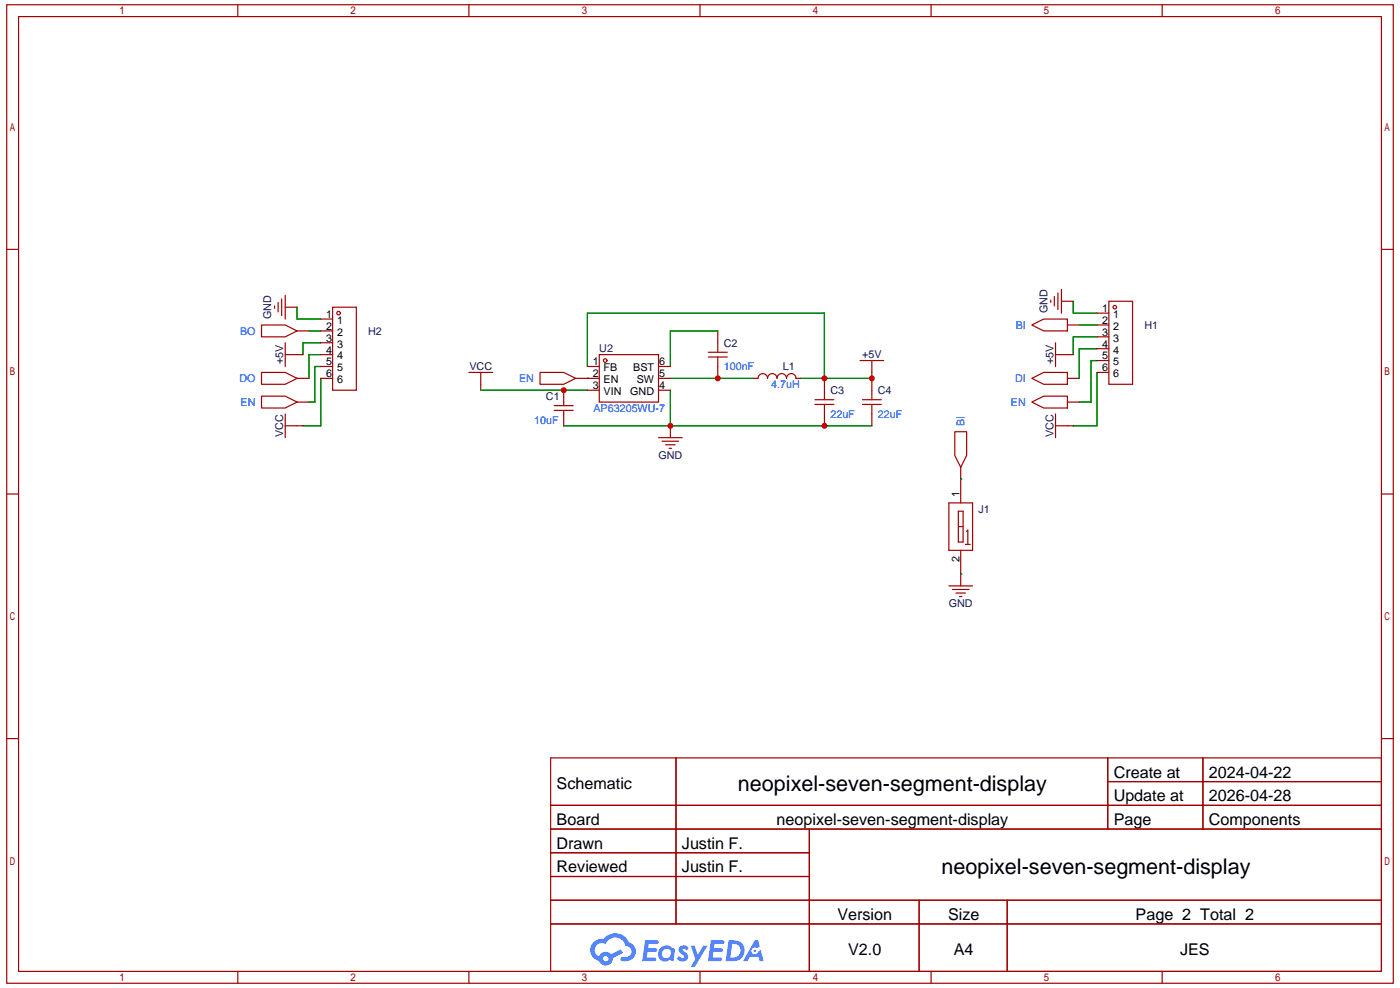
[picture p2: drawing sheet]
<svg xmlns="http://www.w3.org/2000/svg" width="297mm" height="210mm" viewBox="0 0 297 210" stroke-linecap="round" stroke-linejoin="round" font-family="sans-serif">
<g fill="none" stroke="#a10000" stroke-width=".25">
<path d="M1.4 1h294.4v207.5h-294.4zM3.9 3.5h289.3v202.5h-289.3zM50.5 1v2.5M99.5 1v2.5M148.6 1v2.5M197.6 1v2.5M246.7 1v2.5M1.4 52.9h2.5M293.2 52.9h2.6M1.4 104.8h2.5M293.2 104.8h2.6M1.4 156.7h2.5"/>
<path d="M293.2 156.7h2.6M116.9 160.7h176.3v45.3h-176.3zM116.9 170.8h176.3M116.9 175.8h176.3M143.5 160.7v35.3M171.8 175.8v30.2M235.1 160.7v15.1M235.1 165.8h58.1M255.4 160.7v15.1M116.9 180.9h54.9M116.9 190.9h176.3M116.9 185.9h54.9"/>
<path d="M116.9 196h176.3M195.1 190.9v15.1M213.8 190.9v15.1M50.5 206v2.5M99.5 206v2.5M148.6 206v2.5M197.6 206v2.5M246.7 206v2.5"/>
</g>
<g fill="#5487ff">
<path d="M144.4 200.8a1.29 1.29 0 0 1 1.8 .2l-.4 .7a.54 .54 0 0 0-.9-.3l.1 .2a1.27 1.27 0 0 1 .8 2 1.52 1.52 0 0 1-2.2-.3l.5-.6 .8 .5a.31 .31 0 0 0 .4-.3 .31 .31 0 0 0-.3-.3 1.11 1.11 0 0 1-.6-1.8z"/>
<path d="M146.6 200.6h.8l.7 1.9 1.2-1.9h.9l-2.7 4.5h-.9l1-1.7z"/>
<path d="M136.9 199.4h1.7a1.29 1.29 0 0 1 1.2 .2 .39 .39 0 0 1-.4 .6h-1.7l-.1 .9h1.6a.39 .39 0 0 1 .3 .5 .39 .39 0 0 1-.4 .3h-1.6l-.2 1.2h1.3a.45 .45 0 0 1 .5 .1 .45 .45 0 0 1 .2 .5l-.4 .2h-2.6z"/>
<path d="M150.9 199.4h1.6a1.31 1.31 0 0 1 1.3 .2 .39 .39 0 0 1-.4 .6h-1.7l-.2 .9h1.7a.39 .39 0 0 1 .3 .5 .39 .39 0 0 1-.4 .3h-1.7l-.1 1.2h1.3a.45 .45 0 0 1 .5 .1 .45 .45 0 0 1 .1 .5l-.3 .2h-2.6z"/>
<path d="M160.2 199.4h.7l.4 1.4-.6 .3a.75 .75 0 0 0-1.1 .3 .75 .75 0 0 0 .4 1 .75 .75 0 0 0 1-.6l.5-.3 .6 2.4h-.8l-.3-1h-1.8l-.5 1h-1z"/>
<path d="M154.7 199.4l-.7 4.5h1.5a2.25 2.25 0 0 0 2.6-2.3 2.25 2.25 0 0 0-2.7-2.2zM155.4 200.2a1.49 1.49 0 0 1 1.8 1.5 1.49 1.49 0 0 1-1.9 1.4h-.3z"/>
<path d="M140.1 201.2a1.57 1.57 0 0 0-.1 2.2 1.57 1.57 0 0 0 2.2 .1l.8 .4 .3-2.5-.2-.3h-.4a1.58 1.58 0 0 0-2.6 .1zM140.8 201.6a.97 .97 0 0 1 1.6 .4 .97 .97 0 0 1-1 1.2 .93 .93 0 0 1-.9-.6 .93 .93 0 0 1 .3-1z"/>
<path d="M126 199.8a2.34 2.34 0 0 0 1.1 4 1.53 1.53 0 0 0 1.8 1 1.53 1.53 0 0 0 1.2-1.6l2.1-1.1-.4-.8-2.1 1.1a1.56 1.56 0 0 0-2.6 .4 1.48 1.48 0 0 1-.7-2 1.48 1.48 0 0 1 2.2-.5 2.21 2.21 0 0 1 2.2-1.4 2.21 2.21 0 0 1 2 1.8 1.15 1.15 0 0 1 1.2 1 1.15 1.15 0 0 1-1 1.3h-.7a.46 .46 0 0 0-.6 .3 .46 .46 0 0 0 .4 .6 2.15 2.15 0 0 0 2.5-1 2.15 2.15 0 0 0-.3-2.6l-.8-.4a3.2 3.2 0 0 0-5.4-.8l-1.1 .1zM128 203.3a.6 .6 0 0 1 1.2 0 .6 .6 0 0 1-1.2 0z"/>
<circle cx="160.2" cy="201.7" r=".28"/>
</g>
<g fill="none" stroke="#a10000" stroke-width=".25">
<path d="M55.5 68.9h5l2.6 1.3-2.6 1.2h-5zM55.5 79h5l2.6 1.2-2.6 1.3h-5zM58.3 64.9v.5M59 64.1v2.1M59.8 63.4v3.5M60.5 75.2h3.8M60.5 62.6v5.1M60.5 72.7v5M60.5 65.2h2.6M63.1 70.2h2.5M68.1 75.2h2.5M68.1 70.2h2.5"/>
<path d="M68.1 67.7h2.5M68.1 72.7h2.5M68.1 77.7h2.5M70.6 65.2h5v17.6h-5zM99.5 79h5.1M102.1 79v3.8M114.6 79h5.1l2.5 1.2-2.5 1.3h-5.1zM124.7 77.7h2.5M127.2 75.2h12.6v10.1h-12.6zM139.8 77.7h2.5M150.4 74.7h4M150.4 75.7h4"/>
<path d="M152.4 70.2v4.5M152.4 75.7v4.5M182.6 76.5h5M185.1 76.5v8.3M219 68.9l2.5-1.2h5.1v2.5h-5.1zM223.1 63.6v.5M223.8 62.9v2M224.1 72.7v5M224.1 75.2h3.7M224.6 62.1v3.6M225.3 63.9h2.5M225.3 61.4v5"/>
<path d="M226.6 68.9h2.5M232.9 79h2.5M232.9 76.5h2.5M232.9 68.9h2.5M232.9 66.4h2.5M232.9 71.4h2.5M232.9 74h2.5M235.4 63.9h5v17.6h-5zM55.5 84h5l2.6 1.3-2.6 1.2h-5zM60.5 90.3h3.8M60.5 87.8v5M63.1 80.2h2.5"/>
<path d="M63.1 85.3h2.5M68.1 80.2h2.5M117.6 86h4.1M117.6 87h4.1M119.7 82.8v3.2M119.7 87v3.3M122.2 80.2h5M124.7 82.8h2.5M139.8 92.8h5M139.8 80.2h2.5M139.8 82.8h2.5M140.5 93.6h3.6"/>
<path d="M141.3 94.3h2M142 95.1h.6M142.3 90.3v2.5M159.9 80.2h1a1.01 1.01 0 0 1 1-1 1.01 1.01 0 0 1 1 1.1 1.01 1.01 0 0 1 1-1.1 1.01 1.01 0 0 1 1 1.1 1.01 1.01 0 0 1 1-1.1 1.01 1.01 0 0 1 1.1 1.1 1.01 1.01 0 0 1 1-1.1 1.01 1.01 0 0 1 1 1.1l1-.1M173 84.8h4M173 85.8h4M175 80.2v4.6M175 85.8v4.5M183.1 84.8h4M183.1 85.8h4M185.1 85.8v4.5M202.7 91.6h2.5v5l-1.3 2.5-1.2-2.5z"/>
<path d="M203.9 99.1v7.6M219 80.2l2.5-1.2h5.1v2.5h-5.1zM219 85.3l2.5-1.3h5.1v2.5h-5.1zM224.1 90.3h3.7M224.1 87.8v5M226.6 80.2h2.5M226.6 85.3h2.5M201.4 106.7h5v10h-5zM203.4 108.4h1v6.6h-1zM203.4 111.7h1M203.9 116.7v7.6M204.9 115.5h1"/>
<path d="M205.2 112.7l.2-.3v3.1M201.4 124.3h5M202.2 125h3.5M202.9 125.8h2M203.7 126.5h.5"/>
<circle cx="71.9" cy="66.4" r=".38"/>
<circle cx="128.5" cy="76.5" r=".38"/>
<circle cx="236.6" cy="65.2" r=".38"/>
</g>
<g fill="none" stroke="#008700" stroke-width=".25">
<path d="M63.1 65.2v2.5h5M65.6 70.2h2.5M68.1 77.7h-1.3v7.6h-1.2M68.1 72.7h-3.8v2.5M68.1 75.2h-2.5v5M124.7 77.7v-11.3h50.3v13.8M152.4 70.2h-10.1v7.5M227.8 63.9v2.5h5.1M229.1 68.9h3.8M232.9 79v11.3h-5.1M232.9 71.4h-5.1v3.8M232.9 74h-3.8v6.2"/>
<path d="M232.9 76.5h-1.3v8.8h-2.5M68.1 80.2v10.1h-3.8M102.1 82.8h22.6M119.7 90.3h65.4M124.7 80.2h.1M142.3 82.8v7.5M142.3 80.2h17.6M170 80.2h15.1M203.9 101.6h.1M203.9 121.8h.1"/>
</g>
<g fill="#c00">
<circle cx="119.7" cy="82.8" r=".63"/>
<circle cx="142.3" cy="90.3" r=".63"/>
<circle cx="175" cy="90.3" r=".63"/>
<circle cx="152.4" cy="80.2" r=".63"/>
<circle cx="175" cy="80.2" r=".63"/>
<circle cx="185.1" cy="80.2" r=".63"/>
</g>
<g font-size="4.6">
<text x="156.7" y="167.8">neopixel-seven-segment-display</text>
<text x="199.9" y="185.4">neopixel-seven-segment-display</text>
</g>
<g font-size="3.4">
<text x="118.2" y="167.4">Schematic</text>
<text x="236.4" y="164.9">Create at</text>
<text x="256.6" y="164.9">2024-04-22</text>
<text x="236.4" y="170">Update at</text>
<text x="256.6" y="170">2026-04-28</text>
<text x="118.2" y="175">Board</text>
<text x="164.9" y="175">neopixel-seven-segment-display</text>
<text x="236.4" y="175">Page</text>
<text x="256.6" y="175">Components</text>
<text x="118.2" y="180">Drawn</text>
<text x="118.2" y="185">Reviewed</text>
<text x="144.8" y="180">Justin F.</text>
<text x="144.8" y="185">Justin F.</text>
<text x="177.8" y="195.1">Version</text>
<text x="201.2" y="195.1">Size</text>
<text x="241.1" y="195.1">Page 2 Total 2</text>
<text x="180" y="202.7">V2.0</text>
<text x="202.5" y="202.7">A4</text>
<text x="250.5" y="202.7">JES</text>
</g>
<g font-size="2.3" fill="#00f">
<text x="50.9" y="71">BO</text>
<text x="215.6" y="69.7">BI</text>
<text x="50.8" y="81">DO</text>
<text x="110.2" y="81">EN</text>
<text x="153.6" y="78.5">100nF</text>
<text x="163.7" y="82.3">4.7uH</text>
<text x="215.5" y="81">DI</text>
<text x="51.1" y="86.1">EN</text>
<text x="113.4" y="89.9">10uF</text>
<text x="125.9" y="87.3">AP63205WU-7</text>
<text x="176.3" y="88.6">22uF</text>
<text x="186.3" y="88.6">22uF</text>
<text x="214.6" y="86.1">EN</text>
<text x="204.7" y="90.3" transform="rotate(-90 204.7 90.3)">BI</text>
</g>
<g font-size="2.3" fill="#000080">
<text x="57.6" y="67.7" transform="rotate(-90 57.6 67.7)">GND</text>
<text x="78.2" y="71">H2</text>
<text x="222.3" y="66.4" transform="rotate(-90 222.3 66.4)">GND</text>
<text x="242.9" y="69.7">H1</text>
<text x="60.1" y="77.3" transform="rotate(-90 60.1 77.3)">+5V</text>
<text x="127.2" y="74.8">U2</text>
<text x="153.6" y="73.5">C2</text>
<text x="183" y="76">+5V</text>
<text x="223.6" y="77.3" transform="rotate(-90 223.6 77.3)">+5V</text>
<text x="99.6" y="78.5">VCC</text>
<text x="166.2" y="78.5">L1</text>
<text x="176.3" y="83.6">C3</text>
<text x="186.3" y="83.6">C4</text>
<text x="115.9" y="84.8">C1</text>
<text x="60.1" y="92.7" transform="rotate(-90 60.1 92.7)">VCC</text>
<text x="223.6" y="92.7" transform="rotate(-90 223.6 92.7)">VCC</text>
<text x="139.8" y="97.4">GND</text>
<text x="207.7" y="108.7">J1</text>
<text x="201.4" y="128.8">GND</text>
</g>
<g font-size="2.3">
<text x="69.2" y="67.4">1</text>
<text x="69.2" y="70">2</text>
<text x="71.5" y="68.7">1</text>
<text x="71.5" y="71.2">2</text>
<text x="234" y="66.2">1</text>
<text x="234" y="68.7">2</text>
<text x="234" y="71.2">3</text>
<text x="236.3" y="67.4">1</text>
<text x="236.3" y="70">2</text>
<text x="69.2" y="72.5">3</text>
<text x="69.2" y="75">4</text>
<text x="69.2" y="77.5">5</text>
<text x="71.5" y="73.7">3</text>
<text x="71.5" y="76.2">4</text>
<text x="125.8" y="77.5">1</text>
<text x="139.9" y="77.5">6</text>
<text x="234" y="73.7">4</text>
<text x="234" y="76.2">5</text>
<text x="236.3" y="72.5">3</text>
<text x="236.3" y="75">4</text>
<text x="236.3" y="77.5">5</text>
<text x="69.2" y="80">6</text>
<text x="71.5" y="78.8">5</text>
<text x="71.5" y="81.3">6</text>
<text x="125.8" y="80">2</text>
<text x="125.8" y="82.5">3</text>
<text x="128.1" y="78.8">FB</text>
<text x="128.1" y="81.3">EN</text>
<text x="128.1" y="83.8">VIN</text>
<text x="133.8" y="83.8">GND</text>
<text x="134.4" y="78.8">BST</text>
<text x="135.2" y="81.3">SW</text>
<text x="139.9" y="82.5">4</text>
<text x="139.9" y="80">5</text>
<text x="234" y="78.8">6</text>
<text x="236.3" y="80">6</text>
<text x="203.7" y="105.4" transform="rotate(-90 203.7 105.4)">1</text>
<text x="203.7" y="119.3" transform="rotate(-90 203.7 119.3)">2</text>
</g>
</svg>
